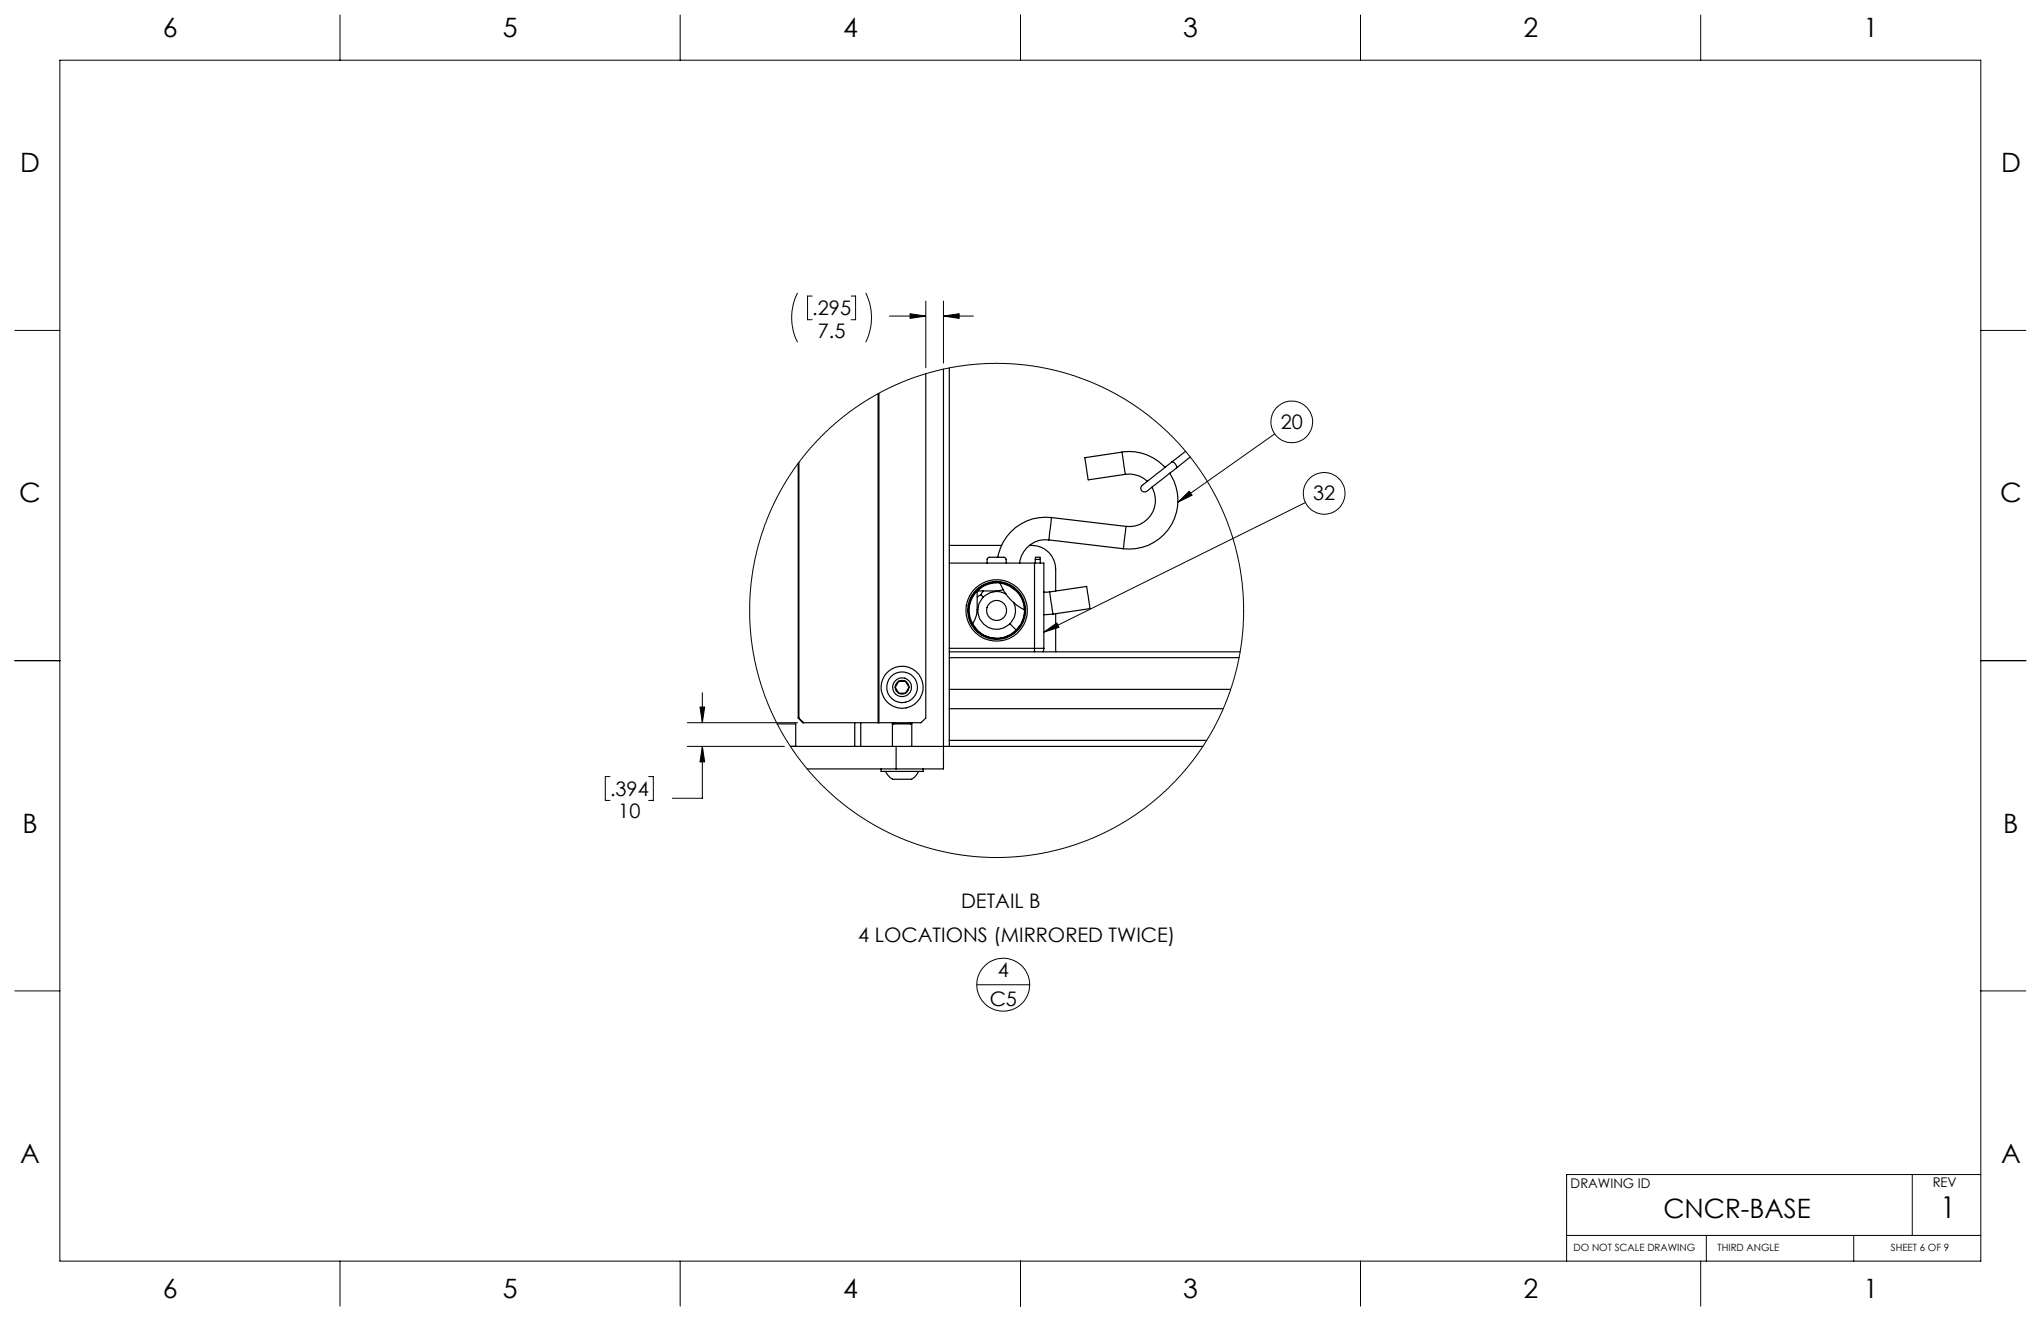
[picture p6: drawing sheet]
<svg xmlns="http://www.w3.org/2000/svg" width="432mm" height="279mm" viewBox="0 0 432 279" stroke-linecap="round" stroke-linejoin="round" font-family="sans-serif">
<g fill="none" stroke="#000" stroke-width=".21">
<path d="M12.7 12.7h406.4v254h-406.4zM71.9 3.2v9.5M143.9 3.2v9.5M215.9 3.2v9.5M287.8 3.2v9.5M359.8 3.2v9.5M3.1 69.9h9.6M168.7 61.9a11.7 11.7 0 0 0 0 10.5M171.8 62.6h-.9v5h.9M180.1 62.6h.9v5h-.9M183.2 61.9a11.7 11.7 0 0 1 0 10.5M188.2 66.9h7.7"/>
<path d="M192.5 66.4l3.4 .5-3.4 .4zM195.9 63.7v14.1M199.6 66.9l3.3-.5v.9zM199.6 63.7v13.1M199.6 66.9h6.4M419.1 69.9h9.5M269.7 91.8l-20.5 14.4M249.2 106.2l2.4-2.3 .6 .8zM276.2 106.3l-55.4 27.4M3.1 139.7h9.6M220.8 133.7l2.8-1.9 .4 .9zM419.1 139.7h9.5"/>
<path d="M145.4 152.9h23.3M145.4 157.9h20.5M148.1 149.5h1l-.5 3.4zM148.6 157.9l.5 3.2h-1zM148.6 157.9v10.9h-6.4M148.6 146.5v6.4M129 164.3h-.9v5h.9M137.2 164.3h1v5h-1M3.1 209.6h9.6M206.7 208.3h11.1M419.1 209.6h9.5M404.6 248.4v12.9"/>
<path d="M419.1 248.4h-87.7v18.3M71.9 266.7v9.6M143.9 266.7v9.6M215.9 266.7v9.6M287.8 266.7v9.6M331.4 261.3h87.7M359.8 266.7v9.6M361 261.3v5.4M392.2 261.3v5.4"/>
<circle cx="273.3" cy="89.2" r="4.4"/>
<circle cx="280.1" cy="104.3" r="4.4"/>
<circle cx="210.8" cy="129.1" r="52.3"/>
<circle cx="212.2" cy="208.3" r="5.6"/>
</g>
<g fill="#000">
<path d="M181 -.1h2.8zM173.5 -.1h3.3zM180 -.1h3.3zM187.4 -.1h2.2zM220.8 133.7l2.8-1.9 .4 .9zM249.2 106.2l2.4-2.3 .6 .8z"/>
<path d="M192.5 66.4l3.4 .5-3.4 .4zM199.6 66.9l3.3-.5v.9zM148.1 149.5h1l-.5 3.4zM148.6 157.9l.5 3.2h-1z"/>
</g>
<g fill="none" stroke="#000" stroke-width=".25">
<path d="M195.9 79.1v72.8l-1.1 1h-8.9M199.6 78.1v84.5h-28.9M200.8 77.8v80.1M168.9 98v53.9M169 97.8v54.1M185.8 83.3v69.6M185.9 83.2v69.7M237.3 95.6l.8-.1a10.2 10.2 0 0 1 8.4 3.3M237.3 95.6l-7.8 1.2 .7 4.4v.3l7.9-1.2M237.3 95.6l.8 4.7M247.9 97.7l-6 4.7a.86 .86 0 0 0-.4 1.4 .86 .86 0 0 0 1.4-.1l6-4.7M247.9 97.7a1.09 1.09 0 0 1 1 1.3"/>
<path d="M250.8 95.5l-2.9 2.2M251.8 96.7l-2.9 2.3M200.8 115.4h11.1M200.8 119.1h18.1M208.8 119.1l.1-1 .3-.2h3.3l.3 .2 .1 1M217.8 115.4a5.1 5.1 0 0 1 5.5 5v4.6M218.9 119.1h1.9v18M218.9 119.1v18M219 118.3l.1-.4h.9l.1 .4M219 118.3h1.1M219 118.3v.8M220.1 118.3v.8"/>
<path d="M221.9 114.2a5.5 5.5 0 0 0-6.2 4.9M221.9 114.2l15.8 1.9M222.5 109.5a10.3 10.3 0 0 0-11.4 8.4M222.5 109.5l-.6 4.7M222.5 109.5l15.7 1.8M238.1 100.3a5.4 5.4 0 0 1 4.6 1.5M238.2 111.3l-.5 4.8M243.7 103a5.5 5.5 0 0 1-.2 5.9 5.5 5.5 0 0 1-5.3 2.4M247.5 100.1a10.3 10.3 0 0 1 .2 11.1 10.3 10.3 0 0 1-10 4.9M200.8 139.1h61.3M200.8 137.9h61.6M200.8 137.1h18.1"/>
<path d="M205.8 131.9a5.7 5.7 0 0 0 9.2 1.3M206.7 125.1a5.6 5.6 0 0 0-.9 6.8M206.7 129l-.1 1.1-.8 1.8M206.7 129h.2M206.7 125.1l.1 1.2M206.8 126.3l-.1 2.7M206.9 125a5.8 5.8 0 0 1 8.2 .1 5.8 5.8 0 0 1-.1 8.1M206.9 125l-.2 .1M206.9 129a4 4 0 0 0 2.4 3.8 4 4 0 0 0 4.4-.9M206.9 125h1.1M207.5 125.8l-.7 .5M207.5 125.8l.5 .5"/>
<path d="M208 125h2.7M208 125l-.5 .8M208 126.3l-.9 1.4-.2 1.3M210.7 125.1l.9 .1 1.3 .5M210.7 125v.1M210.7 125.1l-1.3 .3-1.4 .9M211.6 123.4a10.2 10.2 0 0 0 5 5.5M212.3 124.7l-1.6 .3M213.7 131.9l1.3 1.3M214.5 127.4a3.9 3.9 0 0 1-.8 4.5M218.9 137.1h1.9M218.9 137.1v.8"/>
<path d="M220.8 137.1l-.1 .8M222 125.2h-1.2M222 125.2l7.9-1.2 .4 2.5 .3 2.2-7.9 1.2M222 125.2l.7 4.7M222.7 129.9l-1.9 .1M223.3 129.8v8.1M164.4 153.1h3.9v4.8M167.2 157.9h33.6M168.9 151.9l.9 1h16M168.9 151.9h.1M169 151.9l1 1M180.8 152.9v5"/>
<path d="M182.1 152.9v5M185.8 152.9h.1M188.8 153.1h.1M188.8 152.9v5M188.9 153.1h.2M188.9 152.9v.2M189.1 153.1h3.5M189.1 152.9v.2M189.4 145.3a1.39 1.39 0 0 0 .7 1.3M189.4 145.3l.7 1.3M189.6 157.9v4.7M190.1 144.1a1.38 1.38 0 0 0-.7 1.2"/>
<path d="M190.1 144.1l-.7 1.2M190.1 146.6h1.5M190.1 146.6a1.57 1.57 0 0 0 1.5 0M190.1 144.1a1.34 1.34 0 0 1 1.5 0M190.1 144.1h1.5M191.6 144.1l.7 1.2M191.6 144.1a1.52 1.52 0 0 1 .7 1.2M192.3 145.3l-.7 1.3M192.3 145.3a1.51 1.51 0 0 1-.7 1.3M192.6 153.1h.2M192.6 152.9v.2M192.8 153.1h.1"/>
<path d="M192.8 152.9v.2M192.9 152.9v5M200.8 145.8h59.5M200.8 156.6h54.5M200.8 149.9h58M200.8 157.9h53.7M186.4 162.6v.6h8.9v-.6M187.4 163.2a2.5 2.5 0 0 0 3 1.6h1.7a2.26 2.26 0 0 0 2.2-1.6"/>
<circle cx="210.8" cy="129.1" r="2.13"/>
<circle cx="210.8" cy="129.1" r="6.5"/>
<circle cx="210.9" cy="129.1" r="6.1"/>
<circle cx="210.9" cy="129.1" r="6"/>
<circle cx="190.9" cy="145.4" r="4.4"/>
<circle cx="190.9" cy="145.3" r="2"/>
<circle cx="190.9" cy="145.4" r="3.2"/>
</g>
<text font-size="6.3" x="410.5" y="257.6">1</text>
<g font-size="5.6">
<text x="34.4" y="7.9">6</text>
<text x="106.4" y="7.9">5</text>
<text x="178.4" y="7.9">4</text>
<text x="250.3" y="7.9">3</text>
<text x="322.3" y="7.9">2</text>
<text x="394.3" y="7.9">1</text>
<text x="4.2" y="36.4">D</text>
<text x="423.3" y="36.4">D</text>
<text x="4.1" y="106.3">C</text>
<text x="423.2" y="106.3">C</text>
<text x="4.7" y="176.1">B</text>
<text x="423.8" y="176.1">B</text>
<text x="4.3" y="246">A</text>
<text x="423.4" y="246">A</text>
<text x="351.9" y="257.6">CNCR-BASE</text>
<text x="34.4" y="274.6">6</text>
<text x="106.4" y="274.6">5</text>
<text x="178.4" y="274.6">4</text>
<text x="250.3" y="274.6">3</text>
<text x="322.3" y="274.6">2</text>
<text x="394.3" y="274.6">1</text>
</g>
<g font-size="4.2">
<text x="171.8" y="66.7">.295</text>
<text x="173" y="71.5">7.5</text>
<text x="271" y="90.7">20</text>
<text x="277.8" y="105.8">32</text>
<text x="129.1" y="168.4">.394</text>
<text x="130.8" y="173.1">10</text>
<text x="203.3" y="192.2">DETAIL B</text>
<text x="181.6" y="199.1">4 LOCATIONS (MIRRORED TWICE)</text>
<text x="211.1" y="206.7">4</text>
<text x="209.4" y="212.9">C5</text>
</g>
<g font-size="2.8">
<text x="332.3" y="251.3">DRAWING ID</text>
<text x="408.9" y="251.1">REV</text>
</g>
<g font-size="2.1">
<text x="332.9" y="264.6">DO NOT SCALE DRAWING</text>
<text x="363.4" y="264.6">THIRD ANGLE</text>
<text x="400" y="264.6">SHEET 6 OF 9</text>
</g>
</svg>
